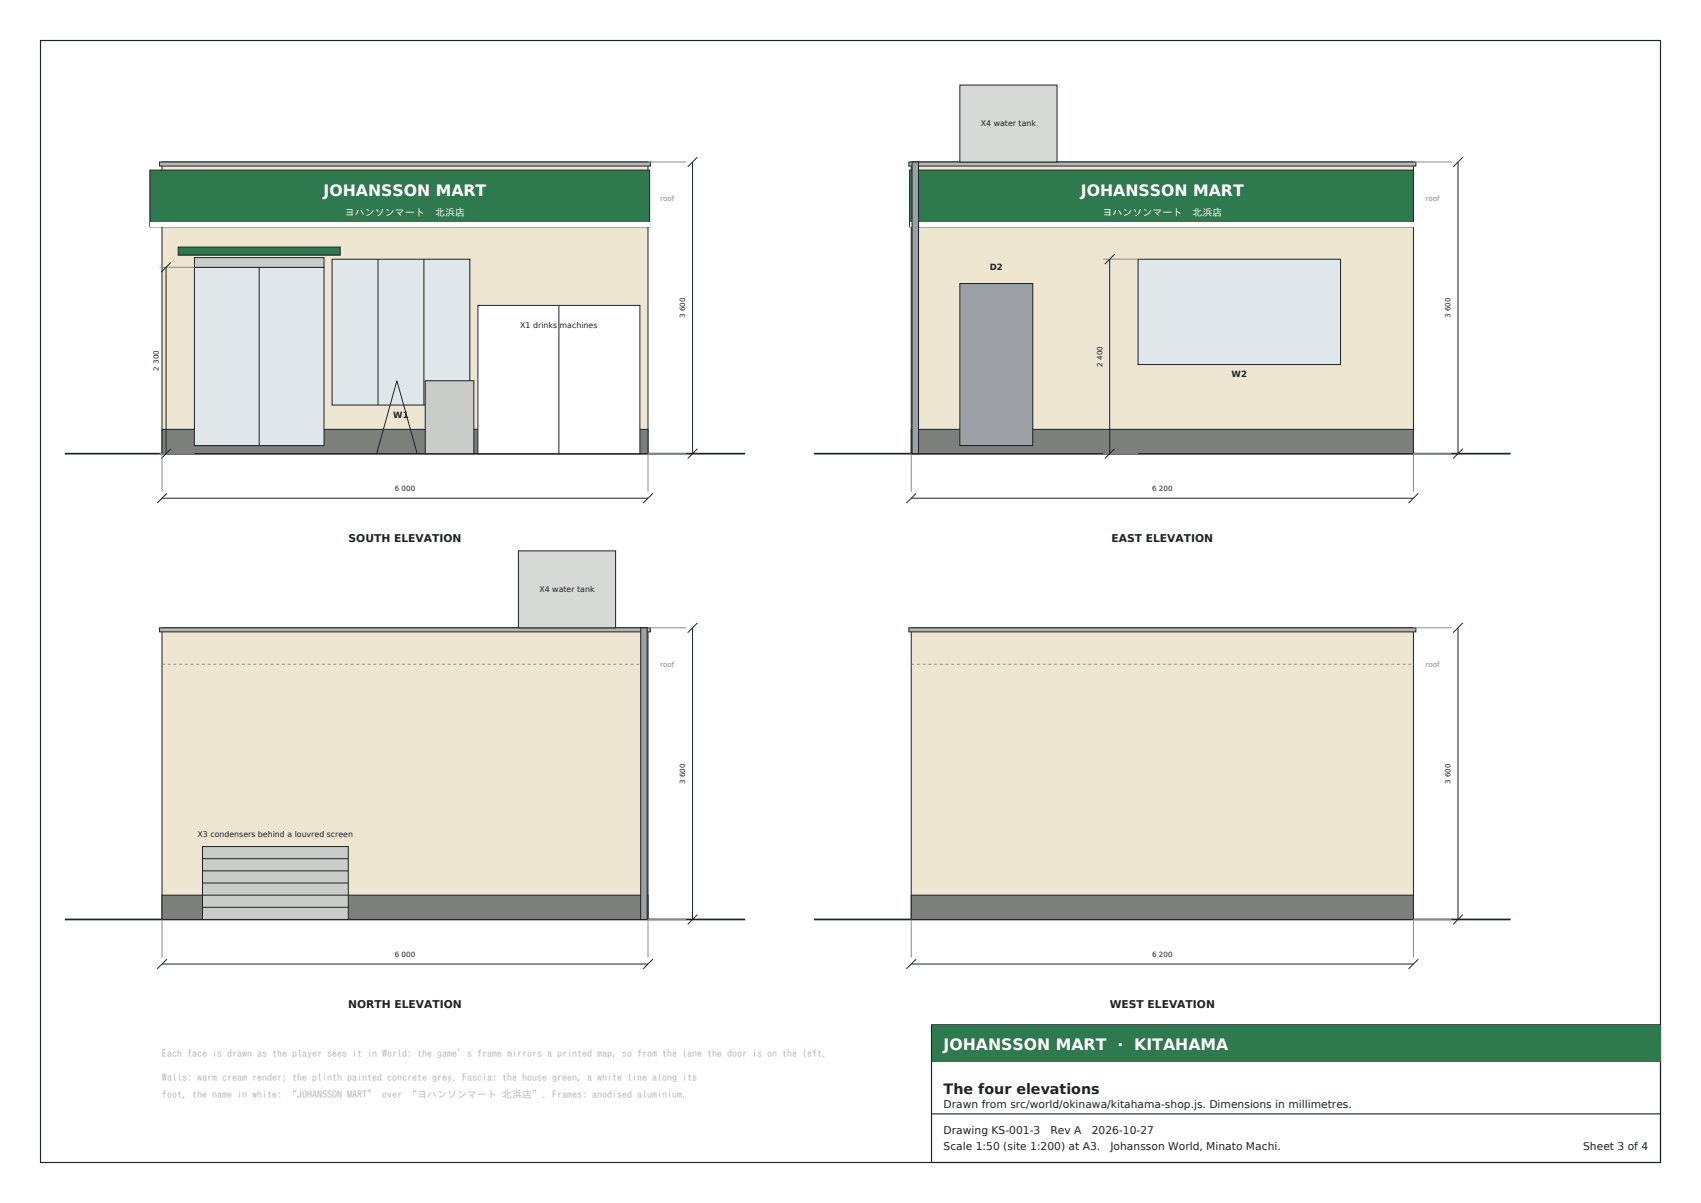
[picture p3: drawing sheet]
<svg xmlns="http://www.w3.org/2000/svg" width="420mm" height="297mm" viewBox="0 0 420 297" stroke-linecap="round" stroke-linejoin="round" font-family="sans-serif">
<path d="M10 10h400v277h-400zM230 253h180v34h-180zM230 275h180" fill="none" stroke="#1d2326" stroke-width=".28"/>
<path d="M230 253h180v9h-180z" fill-rule="evenodd" fill="#2e7a4e"/>
<path d="M16 112h168" fill="none" stroke="#1d2326" stroke-width=".42"/>
<path d="M40 40h120v72h-120z" fill-rule="evenodd" fill="#efe6d2" stroke="#1d2326" stroke-width=".25"/>
<path d="M40 106h120v6h-120z" fill-rule="evenodd" fill="#7d7f7a" stroke="#1d2326" stroke-width=".25"/>
<path d="M39.4 40h121.2v1h-121.2z" fill-rule="evenodd" fill="#b7b8b2" stroke="#1d2326" stroke-width=".25"/>
<path d="M40 49h120" fill="none" stroke="#8a8f8c" stroke-width=".25" stroke-dasharray=".7 .7" stroke-linecap="butt"/>
<path d="M37 42h123.4v14h-123.4z" fill-rule="evenodd" fill="#2e7a4e" stroke="#1d2326" stroke-width=".25"/>
<path d="M37 55h123.4v1h-123.4z" fill-rule="evenodd" fill="#fff"/>
<path d="M48 66h32v44h-32z" fill-rule="evenodd" fill="#dfe7ea" stroke="#1d2326" stroke-width=".25"/>
<path d="M64 66v44" fill="none" stroke="#1d2326" stroke-width=".25"/>
<path d="M48 63.6h32v2.4h-32z" fill-rule="evenodd" fill="#c9ccc8" stroke="#1d2326" stroke-width=".25"/>
<path d="M39.4 66h8.6M39.4 112h8.6" fill="none" stroke="#8a8f8c" stroke-width=".25"/>
<path d="M41 66v46M42.2 64.8l-2.4 2.4M42.2 110.8l-2.4 2.4" fill="none" stroke="#1d2326" stroke-width=".25"/>
<path d="M82 64h34v36h-34z" fill-rule="evenodd" fill="#dfe7ea" stroke="#1d2326" stroke-width=".25"/>
<path d="M93.3 64v36M104.7 64v36" fill="none" stroke="#1d2326" stroke-width=".25"/>
<path d="M44 61h40v2h-40z" fill-rule="evenodd" fill="#2e7a4e" stroke="#1d2326" stroke-width=".25"/>
<path d="M118 75.4h40v36.6h-40z" fill-rule="evenodd" fill="#fff" stroke="#1d2326" stroke-width=".25"/>
<path d="M138 75.4v36.6" fill="none" stroke="#1d2326" stroke-width=".25"/>
<path d="M105 94h12v18h-12z" fill-rule="evenodd" fill="#c9ccc8" stroke="#1d2326" stroke-width=".25"/>
<path d="M172.2 38.8l-2.4 2.4M171 40v72M93 112l5-18 5 18M172.2 110.8l-2.4 2.4M40 123h120M41.2 121.8l-2.4 2.4M161.2 121.8l-2.4 2.4" fill="none" stroke="#1d2326" stroke-width=".25"/>
<path d="M160 40h9.4M40 112v9.4M169.4 112h-9.4v9.4" fill="none" stroke="#8a8f8c" stroke-width=".25"/>
<path d="M201 112h172" fill="none" stroke="#1d2326" stroke-width=".42"/>
<path d="M225 40h124v72h-124z" fill-rule="evenodd" fill="#efe6d2" stroke="#1d2326" stroke-width=".25"/>
<path d="M225 106h124v6h-124z" fill-rule="evenodd" fill="#7d7f7a" stroke="#1d2326" stroke-width=".25"/>
<path d="M224.4 40h125.2v1h-125.2z" fill-rule="evenodd" fill="#b7b8b2" stroke="#1d2326" stroke-width=".25"/>
<path d="M225 49h124" fill="none" stroke="#8a8f8c" stroke-width=".25" stroke-dasharray=".7 .7" stroke-linecap="butt"/>
<path d="M224.6 42h124.4v14h-124.4z" fill-rule="evenodd" fill="#2e7a4e" stroke="#1d2326" stroke-width=".25"/>
<path d="M224.6 55h124.4v1h-124.4z" fill-rule="evenodd" fill="#fff"/>
<path d="M281 64h50v26h-50z" fill-rule="evenodd" fill="#dfe7ea" stroke="#1d2326" stroke-width=".25"/>
<path d="M272.4 64h8.6M272.4 112h8.6" fill="none" stroke="#8a8f8c" stroke-width=".25"/>
<path d="M274 64v48M275.2 62.8l-2.4 2.4M275.2 110.8l-2.4 2.4" fill="none" stroke="#1d2326" stroke-width=".25"/>
<path d="M237 70h18v40h-18z" fill-rule="evenodd" fill="#9aa0a6" stroke="#1d2326" stroke-width=".25"/>
<path d="M237 21h24v19h-24z" fill-rule="evenodd" fill="#d6d9d6" stroke="#1d2326" stroke-width=".25"/>
<path d="M225.2 40h1.6v72h-1.6z" fill-rule="evenodd" fill="#9aa0a6" stroke="#1d2326" stroke-width=".25"/>
<path d="M349 40h9.4M225 112v9.4M358.4 112h-9.4v9.4" fill="none" stroke="#8a8f8c" stroke-width=".25"/>
<path d="M361.2 38.8l-2.4 2.4M360 40v72M361.2 110.8l-2.4 2.4M225 123h124M226.2 121.8l-2.4 2.4M350.2 121.8l-2.4 2.4" fill="none" stroke="#1d2326" stroke-width=".25"/>
<path d="M16 227h168" fill="none" stroke="#1d2326" stroke-width=".42"/>
<path d="M40 155h120v72h-120z" fill-rule="evenodd" fill="#efe6d2" stroke="#1d2326" stroke-width=".25"/>
<path d="M40 221h120v6h-120z" fill-rule="evenodd" fill="#7d7f7a" stroke="#1d2326" stroke-width=".25"/>
<path d="M39.4 155h121.2v1h-121.2z" fill-rule="evenodd" fill="#b7b8b2" stroke="#1d2326" stroke-width=".25"/>
<path d="M40 164h120" fill="none" stroke="#8a8f8c" stroke-width=".25" stroke-dasharray=".7 .7" stroke-linecap="butt"/>
<path d="M128 136h24v19h-24z" fill-rule="evenodd" fill="#d6d9d6" stroke="#1d2326" stroke-width=".25"/>
<path d="M50 209h36v18h-36z" fill-rule="evenodd" fill="#c9ccc8" stroke="#1d2326" stroke-width=".25"/>
<path d="M50 218h36M50 215h36M50 212h36M50 224h36M50 221h36" fill="none" stroke="#1d2326" stroke-width=".25"/>
<path d="M158.2 155h1.6v72h-1.6z" fill-rule="evenodd" fill="#9aa0a6" stroke="#1d2326" stroke-width=".25"/>
<path d="M160 155h9.4M40 227v9.4M169.4 227h-9.4v9.4" fill="none" stroke="#8a8f8c" stroke-width=".25"/>
<path d="M171 155v72M172.2 153.8l-2.4 2.4M40 238h120M41.2 236.8l-2.4 2.4M161.2 236.8l-2.4 2.4M172.2 225.8l-2.4 2.4" fill="none" stroke="#1d2326" stroke-width=".25"/>
<path d="M201 227h172" fill="none" stroke="#1d2326" stroke-width=".42"/>
<path d="M225 155h124v72h-124z" fill-rule="evenodd" fill="#efe6d2" stroke="#1d2326" stroke-width=".25"/>
<path d="M225 221h124v6h-124z" fill-rule="evenodd" fill="#7d7f7a" stroke="#1d2326" stroke-width=".25"/>
<path d="M224.4 155h125.2v1h-125.2z" fill-rule="evenodd" fill="#b7b8b2" stroke="#1d2326" stroke-width=".25"/>
<path d="M225 164h124" fill="none" stroke="#8a8f8c" stroke-width=".25" stroke-dasharray=".7 .7" stroke-linecap="butt"/>
<path d="M349 155h9.4M225 227v9.4M358.4 227h-9.4v9.4" fill="none" stroke="#8a8f8c" stroke-width=".25"/>
<path d="M360 155v72M361.2 153.8l-2.4 2.4M225 238h124M226.2 236.8l-2.4 2.4M350.2 236.8l-2.4 2.4M361.2 225.8l-2.4 2.4" fill="none" stroke="#1d2326" stroke-width=".25"/>
<g font-size="3.9" fill="#fff">
<text x="79.9" y="48.5">JOHANSSON MART</text>
<text x="266.9" y="48.5">JOHANSSON MART</text>
<text x="233" y="259.3">JOHANSSON MART · KITAHAMA</text>
</g>
<text font-size="3.5" fill="#1d2326" x="233" y="270">The four elevations</text>
<g font-size="2.6" fill="#1d2326">
<text x="86.1" y="133.9">SOUTH ELEVATION</text>
<text x="274.4" y="133.9">EAST ELEVATION</text>
<text x="86" y="248.9">NORTH ELEVATION</text>
<text x="274" y="248.9">WEST ELEVATION</text>
<text x="233" y="273.5">Drawn from src/world/okinawa/kitahama-shop.js. Dimensions in millimetres.</text>
<text x="233" y="280">Drawing KS-001-3</text>
<text x="259.4" y="280">Rev A</text>
<text x="269.6" y="280">2026-10-27</text>
<text x="233" y="284">Scale 1:50 (site 1:200) at A3.</text>
<text x="274.2" y="284">Johansson World, Minato Machi.</text>
<text x="390.9" y="284">Sheet 3 of 4</text>
</g>
<g font-size="2.5" fill="#fff">
<text x="85.2" y="53.4">ヨハンソンマート　北浜店</text>
<text x="272.2" y="53.4">ヨハンソンマート　北浜店</text>
</g>
<g font-size="2.5" fill="#b7b8b2">
<text x="40" y="261">Each face is drawn as the player sees it in World: the game’s frame mirrors a printed map, so from the lane the door is on the left.</text>
<text x="40" y="267">Walls: warm cream render; the plinth painted concrete grey. Fascia: the house green, a white line along its</text>
<text x="40" y="271">foot, the name in white: “JOHANSSON MART” over “ヨハンソンマート 北浜店”. Frames: anodised aluminium.</text>
</g>
<g font-size="2.1" fill="#1d2326">
<text x="62.4" y="62.7">D1</text>
<text x="244.4" y="66.7">D2</text>
<text x="304.1" y="93.1">W2</text>
<text x="97.1" y="103.1">W1</text>
</g>
<g font-size="1.9" fill="#1d2326">
<text x="242.2" y="31.1">X4 water tank</text>
<text x="128.5" y="81">X1 drinks machines</text>
<text x="133.2" y="146.1">X4 water tank</text>
<text x="48.8" y="206.6">X3 condensers behind a louvred screen</text>
</g>
<g font-size="1.8" fill="#8a8f8c">
<text x="163" y="49.6">roof</text>
<text x="352" y="49.6">roof</text>
<text x="163" y="164.6">roof</text>
<text x="352" y="164.6">roof</text>
</g>
<g font-size="1.8" fill="#1d2326">
<text x="169.2" y="78.5" transform="rotate(-90 169.2 78.5)">3 600</text>
<text x="358.2" y="78.5" transform="rotate(-90 358.2 78.5)">3 600</text>
<text x="39.2" y="91.5" transform="rotate(-90 39.2 91.5)">2 300</text>
<text x="272.2" y="90.5" transform="rotate(-90 272.2 90.5)">2 400</text>
<text x="97.5" y="121.2">6 000</text>
<text x="284.5" y="121.2">6 200</text>
<text x="169.2" y="193.5" transform="rotate(-90 169.2 193.5)">3 600</text>
<text x="358.2" y="193.5" transform="rotate(-90 358.2 193.5)">3 600</text>
<text x="97.5" y="236.2">6 000</text>
<text x="284.5" y="236.2">6 200</text>
</g>
</svg>
